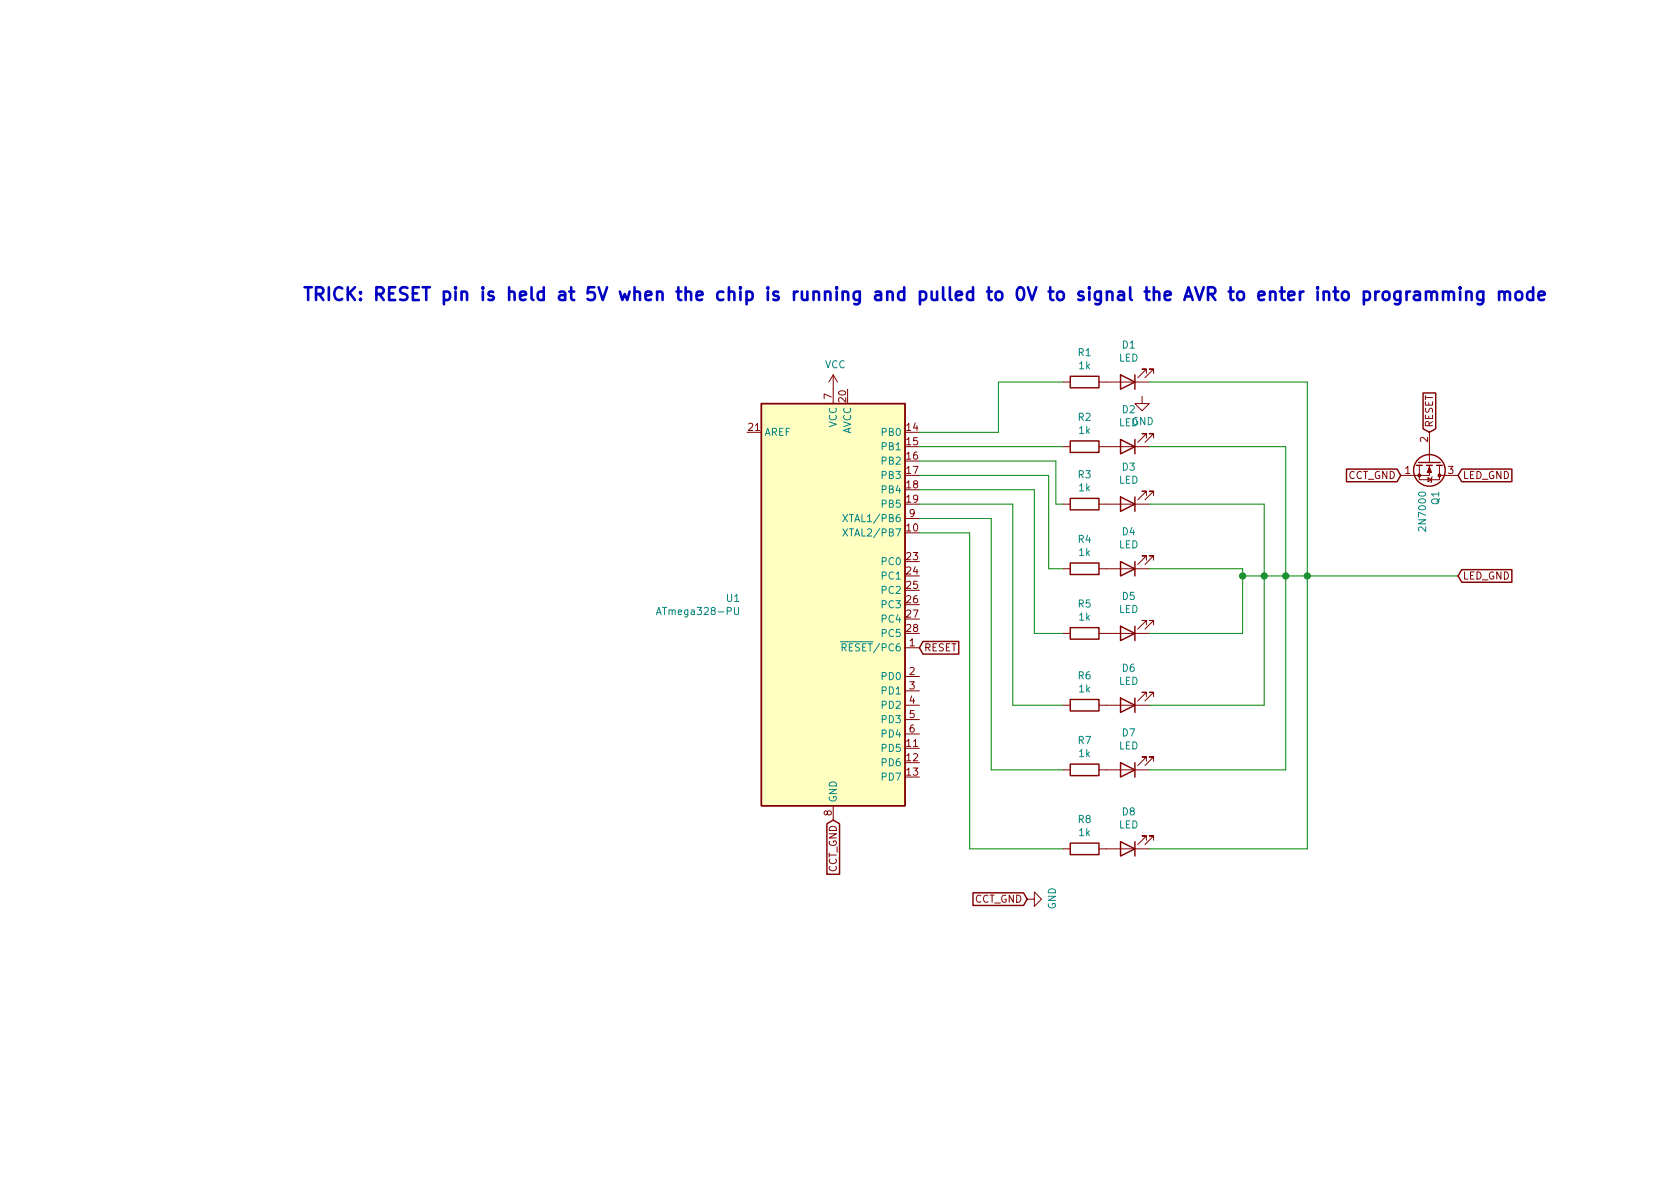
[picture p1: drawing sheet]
<svg xmlns="http://www.w3.org/2000/svg" width="297mm" height="210mm" viewBox="0 0 297 210" stroke-linecap="round" stroke-linejoin="round" font-family="sans-serif">
<g fill="none" stroke="#840000" stroke-width=".25">
<path d="M134.6 71.4h25.4v71.1h-25.4zM189.2 78h5.1v2h-5.1zM189.2 66.5h5.1v2.1h-5.1zM198.1 77.7l2.6 1.3-2.6 1.3zM198.1 66.3l2.6 1.3-2.6 1.2zM200.7 66.3v2.5M200.7 77.7v2.6M251.6 69.5h2.2v6.3l-1.1 .6-1.1-.6zM189.2 99.6h5.1v2h-5.1zM189.2 88.1h5.1v2.1h-5.1zM198.1 87.9l2.6 1.2-2.6 1.3zM198.1 99.3l2.6 1.3-2.6 1.2z"/>
<path d="M200.7 87.9v2.5M200.7 99.3v2.5M238.1 83h8.9l.6 1.1-.6 1.1h-8.9zM250.4 82.3h1.1M250.8 81.8h3.8M252.2 82.3h1M254 82.3h1M258.4 83h8.9v2.2h-8.9l-.6-1.1zM163.2 113.4h6.3v2.3h-6.3l-.6-1.2zM189.2 111h5.1v2h-5.1zM198.1 110.7l2.6 1.3-2.6 1.3zM200.7 110.7v2.6"/>
<path d="M258.4 100.7h8.9v2.3h-8.9l-.6-1.2zM189.2 135.1h5.1v2.1h-5.1zM189.2 123.7h5.1v2h-5.1zM198.1 123.4l2.6 1.3-2.6 1.3zM198.1 134.9l2.6 1.2-2.6 1.3zM200.7 123.4v2.6M200.7 134.9v2.5M146.2 145.7l1.1-.7 1.1 .7v8.9h-2.2zM172 157.9h9l.6 1.1-.6 1.1h-9zM189.2 149.1h5.1v2h-5.1zM198.1 148.8l2.6 1.3-2.6 1.3zM200.7 148.8v2.6"/>
<circle cx="252.7" cy="83.2" r="2.79"/>
</g>
<g fill="none" stroke="#840000" stroke-width=".18">
<path d="M147.3 66.3v5.1M147.3 66.3l-.7 1.3M147.3 66.3l.8 1.3M188 79h1.2M188 67.6h1.2M194.3 79h8.9M194.3 67.6h8.9M201.9 70.1v1.3h1.3l-1.3 1.2-1.2-1.2h1.2M202.7 77.5v-.8h-.8h.8l-1.5 1.5M202.7 66v-.7h-.8h.8l-1.5 1.5M204 77.5v-.8h-.8h.8l-1.6 1.5M204 66v-.7h-.8h.8l-1.6 1.5"/>
<path d="M252.7 76.4v5.4M160 91.7h2.6M188 89.1h1.2M194.3 89.1h8.9M202.7 87.6v-.7h-.8h.8l-1.5 1.5M202.7 99.1v-.8h-.8h.8l-1.5 1.5M204 87.6v-.7h-.8h.8l-1.6 1.5M204 99.1v-.8h-.8h.8l-1.6 1.5M251 82.3v2.5h3.5v-2.5M252.5 84.4l.6 .4-.6 .4zM252.7 82.3v1.8h-5.1M253.2 84.3l-.1 .1v.8l-.1 .1"/>
<path d="M254.5 84.1h3.3M160 114.5h2.6M160 119.6h2.6M188 112h1.2M188 100.6h1.2M194.3 112h8.9M194.3 100.6h8.9M202.7 110.5v-.8h-.8h.8l-1.5 1.5M204 110.5v-.8h-.8h.8l-1.6 1.5M160 122.2h2.6M160 124.7h2.6M160 127.2h2.6"/>
<path d="M160 129.8h2.6M188 124.7h1.2M188 136.1h1.2M194.3 124.7h8.9M194.3 136.1h8.9M202.7 123.2v-.8h-.8h.8l-1.5 1.5M202.7 134.6v-.7h-.8h.8l-1.5 1.5M204 123.2v-.8h-.8h.8l-1.6 1.5M204 134.6v-.7h-.8h.8l-1.6 1.5M147.3 142.5v2.5M181.6 159h1.3v-1.3l1.2 1.3-1.2 1.3v-1.3M188 150.1h1.2"/>
<path d="M194.3 150.1h8.9M202.7 148.6v-.8h-.8h.8l-1.5 1.5M204 148.6v-.8h-.8h.8l-1.6 1.5"/>
</g>
<path d="M134.6 71.4h25.4v71.1h-25.4z" fill="#ffffc2" stroke="#ffffc2" stroke-width=".18"/>
<path d="M149 93.5l.9 1.3M149 91l.9 1.2M149.9 93.5l-.9 1.3M149.9 91l-.9 1.2M116.1 108.7l.4-1.3 .4 1.3M116.2 108.3h.6M129.8 107.4v1.1l.3 .2 .4-.1 .1-.1v-1.1M148.6 113.5h1.3M148.9 114.5l.6-.1 .1-.1v-.3l-.2-.2h-.5v1.3M149.2 114.5l.4 .6" fill="none" stroke="#008484" stroke-width=".18"/>
<g fill="#840000" stroke="#840000" stroke-width=".18">
<path d="M252.7 82.5l.4 1.1h-.8z"/>
<circle cx="251" cy="84.1" r=".25"/>
<circle cx="254.5" cy="84.1" r=".25"/>
</g>
<g fill="none" stroke="#008400" stroke-width=".18">
<path d="M162.6 79h25.4M188 67.6h-11.5v8.8h-13.9M203.2 67.6h27.9v82.5h-27.9M203.2 79h24.1v57.1h-24.1M162.6 81.5h24.1v7.6h1.3M162.6 89.1h16.5v35.6h8.9M162.6 84.1h22.8v16.5h2.6M162.6 86.6h20.3v25.4h5.1M162.6 91.7h12.7v44.4h12.7M162.6 94.2h8.8v55.9h16.6M203.2 89.1h20.3v35.6h-20.3M203.2 100.6h16.5v11.4h-16.5"/>
<path d="M219.7 101.8h38.1"/>
</g>
<g fill="none" stroke="#0000c2" stroke-width=".46">
<path d="M241.1 51.7a.74 .74 0 0 1 1 .1l.1 .2-.1 .9a.74 .74 0 0 1-1 .1M241.1 51.6v2.2M243.2 51.6v1.5M243.8 51.6a.59 .59 0 0 0-.6 .4M244.6 51.8a.61 .61 0 0 1 1.1 .2v.6a.62 .62 0 0 1-.6 .5 .62 .62 0 0 1-.6-.5v-.6zM247.6 51.6v1.8a.6 .6 0 0 1-1 .3M247.6 51.7a.74 .74 0 0 0-1 .1l-.1 .2 .1 .9a.74 .74 0 0 0 1 .1M248.7 51.6v1.5M249.3 51.6a.54 .54 0 0 0-.6 .4M250.1 51.7l.2-.1 .7 .1 .1 1.4M251.1 52.1l-.8 .1a.44 .44 0 0 0-.4 .4 .44 .44 0 0 0 .4 .5l.8-.1M252.1 51.8a.57 .57 0 0 1 1 .1v1.2"/>
<path d="M252.1 51.6v1.5M253.1 51.9l.3-.3 .5 .1 .2 .2v1.2M255.1 51.8a.57 .57 0 0 1 1 .1v1.2M255.1 51.6v1.5M256.1 51.9a.54 .54 0 0 1 .9-.2l.1 1.4M258.2 50.8l-.2 .1 .2 .1 .1-.1-.1-.1v.2M258.2 51.6v1.5M259.2 51.8a.57 .57 0 0 1 1 .1v1.2M259.2 51.6v1.5M262.3 51.6v1.8a.63 .63 0 0 1-1 .3M262.3 51.7a.77 .77 0 0 0-1 .1l-.1 .2 .1 .9a.77 .77 0 0 0 1 .1M265 51.8a.57 .57 0 0 1 1 .1v1.2"/>
<path d="M265 51.6v1.5M266 51.9a.54 .54 0 0 1 .9-.2l.1 1.4M268 51.8a.63 .63 0 0 1 1.1 .2v.6a.62 .62 0 0 1-.6 .5 .62 .62 0 0 1-.6-.5zM271.1 51.7a.74 .74 0 0 0-1 .1l-.1 .2 .1 .9a.74 .74 0 0 0 1 .1M271.1 50.8v2.3M272 52.3l1.1-.2-.1-.4-.6-.1-.4 .3v.9l.2 .2 .2 .1 .6-.1"/>
</g>
<g fill="#008400" stroke="#008400" stroke-width=".25">
<circle cx="219.7" cy="101.8" r=".51"/>
<circle cx="231.1" cy="101.8" r=".51"/>
<circle cx="223.5" cy="101.8" r=".51"/>
<circle cx="227.3" cy="101.8" r=".51"/>
</g>
<text font-size="3.1" fill="#0000c2" x="53.3" y="53.2">TRICK: RESET pin is held at 5V when the chip is running and pulled to 0V to signal the AVR to enter into programming mode</text>
<g font-size="1.8" fill="#008484">
<text x="145.8" y="65.1">VCC</text>
<text x="190.7" y="63">R1</text>
<text x="190.8" y="65.3">1k</text>
<text x="197.8" y="64">LED</text>
<text x="198.5" y="61.6">D1</text>
<text x="135.1" y="77.1">AREF</text>
<text x="148" y="75.6" transform="rotate(-90 148 75.6)">VCC</text>
<text x="150.5" y="76.9" transform="rotate(-90 150.5 76.9)">AVCC</text>
<text x="156.1" y="77.1">PB0</text>
<text x="190.7" y="74.4">R2</text>
<text x="190.8" y="76.7">1k</text>
<text x="197.8" y="75.4">LED</text>
<text x="198.5" y="73.1">D2</text>
<text x="200.1" y="75.2">GND</text>
<text x="156.1" y="79.6">PB1</text>
<text x="156.1" y="82.2">PB2</text>
<text x="198.5" y="83.2">D3</text>
<text x="156.1" y="84.7">PB3</text>
<text x="156.1" y="87.2">PB4</text>
<text x="156.1" y="89.8">PB5</text>
<text x="190.7" y="84.6">R3</text>
<text x="190.8" y="86.9">1k</text>
<text x="197.8" y="85.5">LED</text>
<text x="254.5" y="89.2" transform="rotate(-90 254.5 89.2)">Q1</text>
<text x="150" y="94.9">XTAL2/PB7</text>
<text x="150" y="92.3">XTAL1/PB6</text>
<text x="198.5" y="94.7">D4</text>
<text x="252.1" y="93.6" transform="rotate(-90 252.1 93.6)">2N7000</text>
<text x="156.1" y="99.9">PC0</text>
<text x="190.7" y="96">R4</text>
<text x="190.8" y="98.3">1k</text>
<text x="197.8" y="97">LED</text>
<text x="128.5" y="106.4">U1</text>
<text x="156.1" y="102.5">PC1</text>
<text x="156.1" y="105">PC2</text>
<text x="156.1" y="107.6">PC3</text>
<text x="190.7" y="107.4">R5</text>
<text x="198.5" y="106.1">D5</text>
<text x="116.9" y="108.8">ATmega328-PU</text>
<text x="156.1" y="110.1">PC4</text>
<text x="156.1" y="112.6">PC5</text>
<text x="190.8" y="109.7">1k</text>
<text x="197.8" y="108.4">LED</text>
<text x="149.7" y="115.2">RESET/PC6</text>
<text x="198.5" y="118.8">D6</text>
<text x="156.1" y="120.3">PD0</text>
<text x="156.1" y="122.8">PD1</text>
<text x="156.1" y="125.3">PD2</text>
<text x="190.7" y="120.1">R6</text>
<text x="190.8" y="122.4">1k</text>
<text x="197.8" y="121.1">LED</text>
<text x="156.1" y="127.9">PD3</text>
<text x="156.1" y="130.4">PD4</text>
<text x="190.7" y="131.6">R7</text>
<text x="198.5" y="130.2">D7</text>
<text x="156.1" y="133">PD5</text>
<text x="156.1" y="135.5">PD6</text>
<text x="190.8" y="133.9">1k</text>
<text x="197.8" y="132.5">LED</text>
<text x="148" y="142" transform="rotate(-90 148 142)">GND</text>
<text x="156.1" y="138">PD7</text>
<text x="190.7" y="145.5">R8</text>
<text x="190.8" y="147.8">1k</text>
<text x="197.8" y="146.5">LED</text>
<text x="198.5" y="144.2">D8</text>
<text x="186.7" y="160.8" transform="rotate(-90 186.7 160.8)">GND</text>
</g>
<g font-size="1.8" fill="#840000">
<text x="147.1" y="70.6" transform="rotate(-90 147.1 70.6)">7</text>
<text x="149.6" y="71.1" transform="rotate(-90 149.6 71.1)">20</text>
<text x="132.4" y="76.2">21</text>
<text x="160.3" y="76.2">14</text>
<text x="253.4" y="75.7" transform="rotate(-90 253.4 75.7)">RESET</text>
<text x="160.3" y="78.7">15</text>
<text x="160.3" y="81.3">16</text>
<text x="160.3" y="83.8">17</text>
<text x="248.4" y="83.8">1</text>
<text x="252.5" y="78.2" transform="rotate(-90 252.5 78.2)">2</text>
<text x="256.1" y="83.8">3</text>
<text x="160.3" y="86.4">18</text>
<text x="160.3" y="88.9">19</text>
<text x="238.3" y="84.7">CCT_GND</text>
<text x="258.6" y="84.7">LED_GND</text>
<text x="160.3" y="94">10</text>
<text x="160.8" y="91.4">9</text>
<text x="160.3" y="99.1">23</text>
<text x="160.3" y="101.6">24</text>
<text x="160.3" y="104.1">25</text>
<text x="160.3" y="106.7">26</text>
<text x="258.6" y="102.5">LED_GND</text>
<text x="160.3" y="109.2">27</text>
<text x="160.3" y="111.8">28</text>
<text x="160.8" y="114.3">1</text>
<text x="160.8" y="119.4">2</text>
<text x="163.3" y="115.2">RESET</text>
<text x="160.8" y="121.9">3</text>
<text x="160.8" y="124.5">4</text>
<text x="160.8" y="127">5</text>
<text x="160.8" y="129.5">6</text>
<text x="160.3" y="132.1">11</text>
<text x="160.3" y="134.6">12</text>
<text x="160.3" y="137.2">13</text>
<text x="147.1" y="144.2" transform="rotate(-90 147.1 144.2)">8</text>
<text x="148" y="154.4" transform="rotate(-90 148 154.4)">CCT_GND</text>
<text x="172.3" y="159.6">CCT_GND</text>
</g>
</svg>
